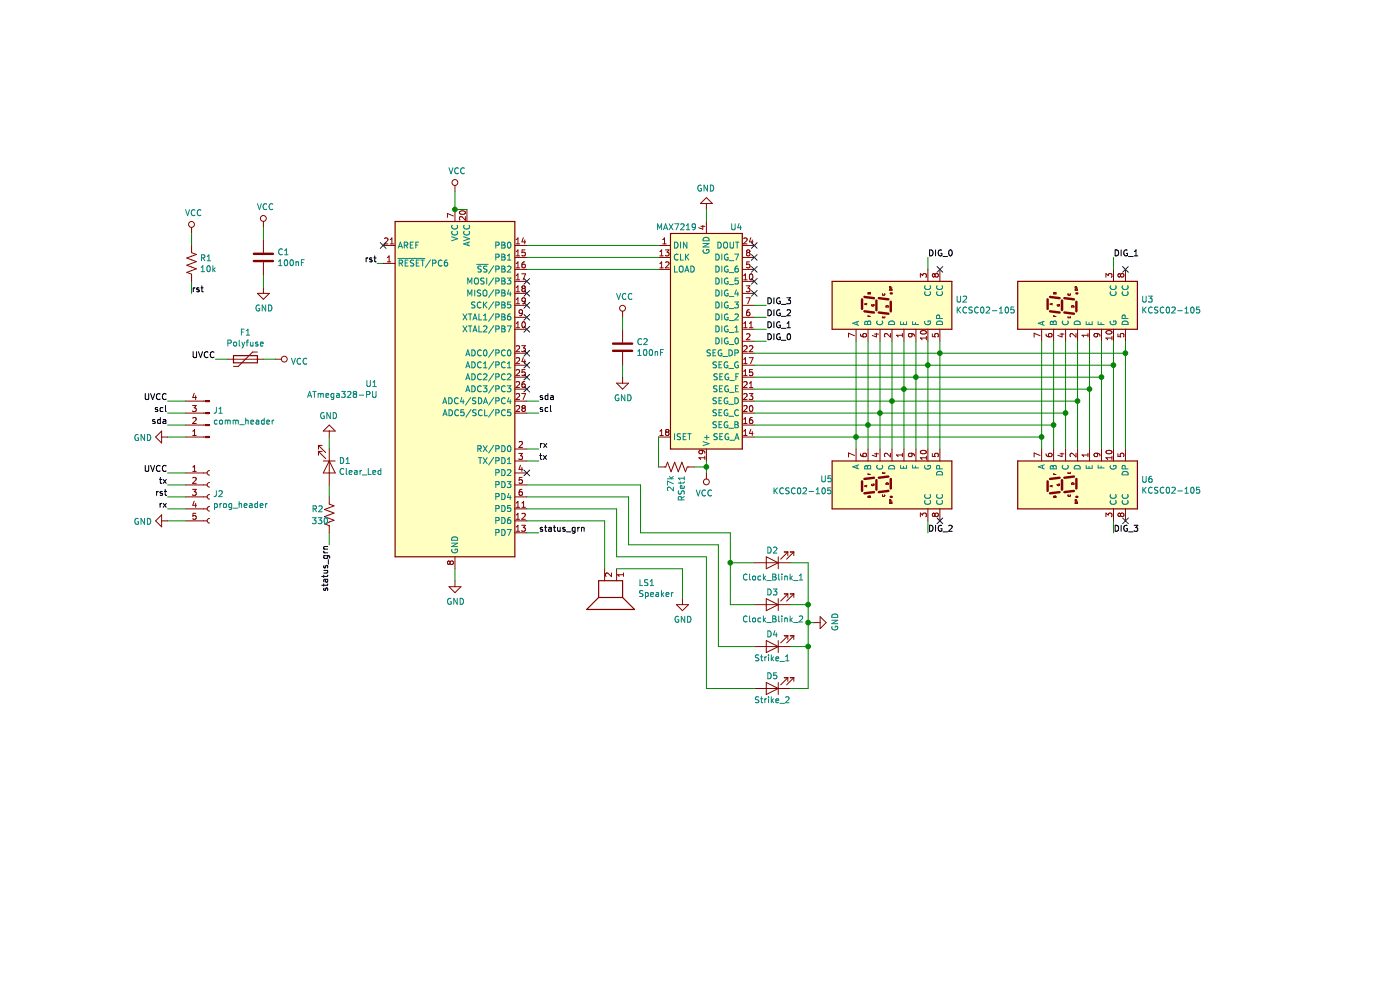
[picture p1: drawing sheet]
EESchema Schematic File Version 4
LIBS:Timer-cache
EELAYER 29 0
EELAYER END
$Descr A4 11693 8268
encoding utf-8
Sheet 1 1
Title ""
Date ""
Rev ""
Comp ""
Comment1 ""
Comment2 ""
Comment3 ""
Comment4 ""
$EndDescr
$Comp
L MCU_Microchip_ATmega:ATmega328-PU U1
U 1 1
P 3800 3250
F 0 "U1" H 3156 3296 50  0000 R CNN
F 1 "ATmega328-PU" H 3156 3205 50  0000 R CNN
F 2 "Package_DIP:DIP-28_W7.62mm" H 3800 3250 50  0001 C CIN
F 3 "http://ww1.microchip.com/downloads/en/DeviceDoc/ATmega328_P%20AVR%20MCU%20with%20picoPower%20Technology%20Data%20Sheet%2040001984A.pdf" H 3800 3250 50  0001 C CNN
	1    3800 3250
	1    0    0    -1  
$EndComp
$Comp
L Device:C C1
U 1 1
P 2200 2150
F 0 "C1" H 2315 2196 50  0000 L CNN
F 1 "100nF" H 2315 2105 50  0000 L CNN
F 2 "" H 2238 2000 50  0001 C CNN
F 3 "~" H 2200 2150 50  0001 C CNN
	1    2200 2150
	1    0    0    -1  
$EndComp
Wire Wire Line
	3900 1750 3800 1750
$Comp
L power:VCC #PWR08
U 1 1
P 3800 1600
F 0 "#PWR08" H 3800 1450 50  0001 C CNN
F 1 "VCC" H 3817 1773 50  0000 C CNN
F 2 "" H 3800 1600 50  0001 C CNN
F 3 "" H 3800 1600 50  0001 C CNN
	1    3800 1600
	1    0    0    -1  
$EndComp
$Comp
L power:GND #PWR09
U 1 1
P 3800 4850
F 0 "#PWR09" H 3800 4600 50  0001 C CNN
F 1 "GND" H 3805 4677 50  0000 C CNN
F 2 "" H 3800 4850 50  0001 C CNN
F 3 "" H 3800 4850 50  0001 C CNN
	1    3800 4850
	1    0    0    -1  
$EndComp
Wire Wire Line
	3800 1750 3800 1600
Connection ~ 3800 1750
$Comp
L power:VCC #PWR06
U 1 1
P 2200 1900
F 0 "#PWR06" H 2200 1750 50  0001 C CNN
F 1 "VCC" H 2217 2073 50  0000 C CNN
F 2 "" H 2200 1900 50  0001 C CNN
F 3 "" H 2200 1900 50  0001 C CNN
	1    2200 1900
	1    0    0    -1  
$EndComp
Wire Wire Line
	3800 4850 3800 4750
$Comp
L power:GND #PWR07
U 1 1
P 2200 2400
F 0 "#PWR07" H 2200 2150 50  0001 C CNN
F 1 "GND" H 2205 2227 50  0000 C CNN
F 2 "" H 2200 2400 50  0001 C CNN
F 3 "" H 2200 2400 50  0001 C CNN
	1    2200 2400
	1    0    0    -1  
$EndComp
Wire Wire Line
	2200 2400 2200 2300
Wire Wire Line
	2200 2000 2200 1900
$Comp
L power:VCC #PWR05
U 1 1
P 1600 1950
F 0 "#PWR05" H 1600 1800 50  0001 C CNN
F 1 "VCC" H 1617 2123 50  0000 C CNN
F 2 "" H 1600 1950 50  0001 C CNN
F 3 "" H 1600 1950 50  0001 C CNN
	1    1600 1950
	1    0    0    -1  
$EndComp
Wire Wire Line
	1600 2050 1600 1950
Wire Wire Line
	1600 2350 1600 2450
Text Label 1600 2450 0    50   ~ 0
rst
Wire Wire Line
	3200 2200 3150 2200
Text Label 3150 2200 2    50   ~ 0
rst
$Comp
L Connector:Conn_01x05_Female J2
U 1 1
P 1750 4150
F 0 "J2" H 1778 4176 50  0000 L CNN
F 1 "prog_header" H 1778 4085 50  0000 L CNN
F 2 "" H 1750 4150 50  0001 C CNN
F 3 "~" H 1750 4150 50  0001 C CNN
	1    1750 4150
	1    0    0    -1  
$EndComp
$Comp
L Connector:Conn_01x04_Male J1
U 1 1
P 1750 3550
F 0 "J1" H 1722 3432 50  0000 R CNN
F 1 "comm_header" H 1722 3523 50  0000 R CNN
F 2 "" H 1750 3550 50  0001 C CNN
F 3 "~" H 1750 3550 50  0001 C CNN
	1    1750 3550
	-1   0    0    1   
$EndComp
$Comp
L power:VCC #PWR01
U 1 1
P 2300 3000
F 0 "#PWR01" H 2300 2850 50  0001 C CNN
F 1 "VCC" V 2318 3127 50  0000 L CNN
F 2 "" H 2300 3000 50  0001 C CNN
F 3 "" H 2300 3000 50  0001 C CNN
	1    2300 3000
	0    1    1    0   
$EndComp
$Comp
L power:GND #PWR02
U 1 1
P 1400 3650
F 0 "#PWR02" H 1400 3400 50  0001 C CNN
F 1 "GND" V 1405 3522 50  0000 R CNN
F 2 "" H 1400 3650 50  0001 C CNN
F 3 "" H 1400 3650 50  0001 C CNN
	1    1400 3650
	0    1    1    0   
$EndComp
$Comp
L power:GND #PWR04
U 1 1
P 1400 4350
F 0 "#PWR04" H 1400 4100 50  0001 C CNN
F 1 "GND" V 1405 4222 50  0000 R CNN
F 2 "" H 1400 4350 50  0001 C CNN
F 3 "" H 1400 4350 50  0001 C CNN
	1    1400 4350
	0    1    1    0   
$EndComp
Wire Wire Line
	1550 4150 1400 4150
Wire Wire Line
	1550 3950 1400 3950
Wire Wire Line
	1400 4350 1550 4350
Wire Wire Line
	1550 3650 1400 3650
Wire Wire Line
	1400 3350 1550 3350
Text Label 1400 4150 2    50   ~ 0
rst
Wire Wire Line
	4400 3450 4500 3450
Text Label 4500 3450 0    50   ~ 0
scl
Wire Wire Line
	4400 3750 4500 3750
Text Label 4500 3850 0    50   ~ 0
tx
Text Label 4500 3750 0    50   ~ 0
rx
Wire Wire Line
	4500 3850 4400 3850
Wire Wire Line
	1550 3450 1400 3450
Wire Wire Line
	1400 3550 1550 3550
Wire Wire Line
	1550 4050 1400 4050
Wire Wire Line
	1400 4250 1550 4250
Text Label 1400 3550 2    50   ~ 0
sda
Text Label 1400 3450 2    50   ~ 0
scl
Text Label 1400 4250 2    50   ~ 0
rx
Text Label 1400 4050 2    50   ~ 0
tx
$Comp
L Device:R_US R1
U 1 1
P 1600 2200
F 0 "R1" H 1668 2246 50  0000 L CNN
F 1 "10k" H 1668 2155 50  0000 L CNN
F 2 "" V 1640 2190 50  0001 C CNN
F 3 "~" H 1600 2200 50  0001 C CNN
	1    1600 2200
	1    0    0    -1  
$EndComp
NoConn ~ 3200 2050
Wire Wire Line
	4400 3350 4500 3350
Text Label 4500 3350 0    50   ~ 0
sda
$Comp
L power:GND #PWR011
U 1 1
P 2750 3650
F 0 "#PWR011" H 2750 3400 50  0001 C CNN
F 1 "GND" H 2755 3477 50  0000 C CNN
F 2 "" H 2750 3650 50  0001 C CNN
F 3 "" H 2750 3650 50  0001 C CNN
	1    2750 3650
	-1   0    0    1   
$EndComp
Wire Wire Line
	2750 3650 2750 3750
Wire Wire Line
	2750 4450 2750 4550
Wire Wire Line
	4400 4450 4500 4450
Text Label 4500 4450 0    50   ~ 0
status_grn
Text Label 2750 4550 3    50   ~ 0
status_grn
NoConn ~ 4400 2350
NoConn ~ 4400 2450
NoConn ~ 4400 2550
NoConn ~ 4400 2650
NoConn ~ 4400 2750
NoConn ~ 4400 2950
NoConn ~ 4400 3050
NoConn ~ 4400 3150
NoConn ~ 4400 3250
$Comp
L Device:R_US R2
U 1 1
P 2750 4300
F 0 "R2" H 2600 4350 50  0000 L CNN
F 1 "330" H 2600 4250 50  0000 L CNN
F 2 "" V 2790 4290 50  0001 C CNN
F 3 "~" H 2750 4300 50  0001 C CNN
	1    2750 4300
	1    0    0    -1  
$EndComp
$Comp
L Driver_LED:MAX7219 U?
U 1 1
P 5900 2850
AR Path="/5F832F87/5F837614" Ref="U?"  Part="1" 
AR Path="/5F837614" Ref="U4"  Part="1" 
F 0 "U4" H 6150 1900 50  0000 C CNN
F 1 "MAX7219" H 5650 1900 50  0000 C CNN
F 2 "" H 5850 2900 50  0001 C CNN
F 3 "https://datasheets.maximintegrated.com/en/ds/MAX7219-MAX7221.pdf" H 5950 2700 50  0001 C CNN
	1    5900 2850
	1    0    0    1   
$EndComp
$Comp
L Device:R_US RSet?
U 1 1
P 5650 3900
AR Path="/5F832F87/5F83761A" Ref="RSet?"  Part="1" 
AR Path="/5F83761A" Ref="RSet1"  Part="1" 
F 0 "RSet1" H 5718 3946 50  0000 L CNN
F 1 "27k" H 5718 3855 50  0000 L CNN
F 2 "" V 5690 3890 50  0001 C CNN
F 3 "~" H 5650 3900 50  0001 C CNN
	1    5650 3900
	0    1    1    0   
$EndComp
Wire Wire Line
	4400 2050 5500 2050
Wire Wire Line
	5500 2150 4400 2150
Wire Wire Line
	4400 2250 5500 2250
$Comp
L power:VCC #PWR?
U 1 1
P 5900 3950
AR Path="/5F832F87/5F837623" Ref="#PWR?"  Part="1" 
AR Path="/5F837623" Ref="#PWR014"  Part="1" 
F 0 "#PWR014" H 5900 3800 50  0001 C CNN
F 1 "VCC" H 5917 4123 50  0000 C CNN
F 2 "" H 5900 3950 50  0001 C CNN
F 3 "" H 5900 3950 50  0001 C CNN
	1    5900 3950
	-1   0    0    1   
$EndComp
$Comp
L power:GND #PWR?
U 1 1
P 5900 1750
AR Path="/5F832F87/5F837629" Ref="#PWR?"  Part="1" 
AR Path="/5F837629" Ref="#PWR010"  Part="1" 
F 0 "#PWR010" H 5900 1500 50  0001 C CNN
F 1 "GND" H 5905 1577 50  0000 C CNN
F 2 "" H 5900 1750 50  0001 C CNN
F 3 "" H 5900 1750 50  0001 C CNN
	1    5900 1750
	-1   0    0    1   
$EndComp
Wire Wire Line
	5900 1750 5900 1850
Wire Wire Line
	5900 3850 5900 3900
Wire Wire Line
	5500 3900 5500 3650
Wire Wire Line
	5800 3900 5900 3900
Connection ~ 5900 3900
Wire Wire Line
	5900 3900 5900 3950
$Comp
L Device:C C?
U 1 1
P 5200 2900
AR Path="/5F832F87/5F837635" Ref="C?"  Part="1" 
AR Path="/5F837635" Ref="C2"  Part="1" 
F 0 "C2" H 5315 2946 50  0000 L CNN
F 1 "100nF" H 5315 2855 50  0000 L CNN
F 2 "" H 5238 2750 50  0001 C CNN
F 3 "~" H 5200 2900 50  0001 C CNN
	1    5200 2900
	1    0    0    -1  
$EndComp
$Comp
L power:VCC #PWR?
U 1 1
P 5200 2650
AR Path="/5F832F87/5F83763B" Ref="#PWR?"  Part="1" 
AR Path="/5F83763B" Ref="#PWR012"  Part="1" 
F 0 "#PWR012" H 5200 2500 50  0001 C CNN
F 1 "VCC" H 5217 2823 50  0000 C CNN
F 2 "" H 5200 2650 50  0001 C CNN
F 3 "" H 5200 2650 50  0001 C CNN
	1    5200 2650
	1    0    0    -1  
$EndComp
$Comp
L power:GND #PWR?
U 1 1
P 5200 3150
AR Path="/5F832F87/5F837641" Ref="#PWR?"  Part="1" 
AR Path="/5F837641" Ref="#PWR013"  Part="1" 
F 0 "#PWR013" H 5200 2900 50  0001 C CNN
F 1 "GND" H 5205 2977 50  0000 C CNN
F 2 "" H 5200 3150 50  0001 C CNN
F 3 "" H 5200 3150 50  0001 C CNN
	1    5200 3150
	1    0    0    -1  
$EndComp
Wire Wire Line
	5200 3150 5200 3050
Wire Wire Line
	5200 2650 5200 2750
$Comp
L Display_Character:KCSC02-105 U?
U 1 1
P 7450 4050
AR Path="/5F832F87/5F837649" Ref="U?"  Part="1" 
AR Path="/5F837649" Ref="U5"  Part="1" 
F 0 "U5" V 7400 4650 50  0000 R CNN
F 1 "KCSC02-105" V 7500 5050 50  0000 R CNN
F 2 "Display_7Segment:KCSC02-105" H 7450 3450 50  0001 C CNN
F 3 "http://www.kingbright.com/attachments/file/psearch/000/00/00/KCSC02-105(Ver.9A).pdf" H 6950 4525 50  0001 L CNN
	1    7450 4050
	0    -1   1    0   
$EndComp
$Comp
L Display_Character:KCSC02-105 U?
U 1 1
P 9000 4050
AR Path="/5F832F87/5F83764F" Ref="U?"  Part="1" 
AR Path="/5F83764F" Ref="U6"  Part="1" 
F 0 "U6" V 8954 3520 50  0000 R CNN
F 1 "KCSC02-105" V 9045 3520 50  0000 R CNN
F 2 "Display_7Segment:KCSC02-105" H 9000 3450 50  0001 C CNN
F 3 "http://www.kingbright.com/attachments/file/psearch/000/00/00/KCSC02-105(Ver.9A).pdf" H 8500 4525 50  0001 L CNN
	1    9000 4050
	0    -1   1    0   
$EndComp
$Comp
L Display_Character:KCSC02-105 U?
U 1 1
P 7450 2550
AR Path="/5F832F87/5F837655" Ref="U?"  Part="1" 
AR Path="/5F837655" Ref="U2"  Part="1" 
F 0 "U2" V 7496 2020 50  0000 R CNN
F 1 "KCSC02-105" V 7405 2020 50  0000 R CNN
F 2 "Display_7Segment:KCSC02-105" H 7450 1950 50  0001 C CNN
F 3 "http://www.kingbright.com/attachments/file/psearch/000/00/00/KCSC02-105(Ver.9A).pdf" H 6950 3025 50  0001 L CNN
	1    7450 2550
	0    -1   -1   0   
$EndComp
$Comp
L Display_Character:KCSC02-105 U?
U 1 1
P 9000 2550
AR Path="/5F832F87/5F83765B" Ref="U?"  Part="1" 
AR Path="/5F83765B" Ref="U3"  Part="1" 
F 0 "U3" V 9046 2020 50  0000 R CNN
F 1 "KCSC02-105" V 8955 2020 50  0000 R CNN
F 2 "Display_7Segment:KCSC02-105" H 9000 1950 50  0001 C CNN
F 3 "http://www.kingbright.com/attachments/file/psearch/000/00/00/KCSC02-105(Ver.9A).pdf" H 8500 3025 50  0001 L CNN
	1    9000 2550
	0    -1   -1   0   
$EndComp
Wire Wire Line
	7250 3750 7250 3550
Wire Wire Line
	7350 2850 7350 3450
Wire Wire Line
	7450 2850 7450 3350
Wire Wire Line
	7550 3750 7550 3250
Wire Wire Line
	7650 2850 7650 3150
Wire Wire Line
	8700 2850 8700 3650
Wire Wire Line
	8800 3750 8800 3550
Wire Wire Line
	8900 2850 8900 3450
Wire Wire Line
	9000 2850 9000 3350
Wire Wire Line
	9100 3750 9100 3250
Wire Wire Line
	9200 2850 9200 3150
Wire Wire Line
	9300 2850 9300 3050
Wire Wire Line
	9400 3750 9400 2950
Wire Wire Line
	7750 2850 7750 3050
Wire Wire Line
	7850 3750 7850 2950
Wire Wire Line
	6300 3650 7150 3650
Connection ~ 7150 3650
Wire Wire Line
	7150 3650 7150 3750
Wire Wire Line
	7150 2850 7150 3650
Connection ~ 8700 3650
Wire Wire Line
	8700 3650 8700 3750
Connection ~ 8800 3550
Wire Wire Line
	8800 3550 8800 2850
Connection ~ 7250 3550
Wire Wire Line
	7250 3550 7250 2850
Wire Wire Line
	7250 3550 6300 3550
Wire Wire Line
	6300 3450 7350 3450
Connection ~ 7350 3450
Wire Wire Line
	7350 3450 7350 3750
Connection ~ 8900 3450
Wire Wire Line
	8900 3450 8900 3750
Wire Wire Line
	6300 3350 7450 3350
Connection ~ 7450 3350
Wire Wire Line
	7450 3350 7450 3750
Connection ~ 9000 3350
Wire Wire Line
	9000 3350 9000 3750
Connection ~ 9100 3250
Wire Wire Line
	9100 3250 9100 2850
Connection ~ 7550 3250
Wire Wire Line
	7550 3250 7550 2850
Wire Wire Line
	7550 3250 6300 3250
Wire Wire Line
	6300 3150 7650 3150
Connection ~ 7650 3150
Wire Wire Line
	7650 3150 7650 3750
Wire Wire Line
	7650 3150 9200 3150
Connection ~ 9200 3150
Wire Wire Line
	9200 3150 9200 3750
Wire Wire Line
	9300 3050 7750 3050
Connection ~ 9300 3050
Wire Wire Line
	9300 3050 9300 3750
Connection ~ 7750 3050
Wire Wire Line
	7750 3050 7750 3750
Wire Wire Line
	7750 3050 6300 3050
Wire Wire Line
	6300 2950 7850 2950
Connection ~ 7850 2950
Wire Wire Line
	7850 2950 7850 2850
Wire Wire Line
	7850 2950 9400 2950
Connection ~ 9400 2950
Wire Wire Line
	9400 2950 9400 2850
Wire Wire Line
	6400 2850 6300 2850
Wire Wire Line
	6400 2750 6300 2750
Wire Wire Line
	6400 2650 6300 2650
Wire Wire Line
	6400 2550 6300 2550
Text Label 6400 2850 0    50   ~ 0
DIG_0
Text Label 6400 2750 0    50   ~ 0
DIG_1
Text Label 6400 2650 0    50   ~ 0
DIG_2
Text Label 6400 2550 0    50   ~ 0
DIG_3
Wire Wire Line
	7750 2250 7750 2150
Wire Wire Line
	9300 2150 9300 2250
Text Label 7750 2150 0    50   ~ 0
DIG_0
Text Label 9300 2150 0    50   ~ 0
DIG_1
NoConn ~ 9400 2250
NoConn ~ 7850 2250
NoConn ~ 6300 2050
NoConn ~ 6300 2150
NoConn ~ 6300 2250
Wire Wire Line
	7150 3650 8700 3650
Wire Wire Line
	7450 3350 9000 3350
Wire Wire Line
	7550 3250 9100 3250
Wire Wire Line
	7250 3550 8800 3550
Wire Wire Line
	7350 3450 8900 3450
Wire Wire Line
	7750 4450 7750 4350
Wire Wire Line
	9300 4450 9300 4350
Text Label 7750 4450 0    50   ~ 0
DIG_2
Text Label 9300 4450 0    50   ~ 0
DIG_3
NoConn ~ 9400 4350
NoConn ~ 7850 4350
NoConn ~ 6300 2450
NoConn ~ 6300 2350
$Comp
L Device:LED D5
U 1 1
P 6450 5750
F 0 "D5" H 6450 5650 50  0000 C CNN
F 1 "Strike_2" H 6450 5850 50  0000 C CNN
F 2 "" H 6450 5750 50  0001 C CNN
F 3 "~" H 6450 5750 50  0001 C CNN
	1    6450 5750
	-1   0    0    1   
$EndComp
$Comp
L Device:Speaker LS1
U 1 1
P 5150 4950
F 0 "LS1" V 5067 5130 50  0000 L CNN
F 1 "Speaker" V 5158 5130 50  0000 L CNN
F 2 "" H 5150 4750 50  0001 C CNN
F 3 "~" H 5140 4900 50  0001 C CNN
	1    5150 4950
	0    1    1    0   
$EndComp
$Comp
L Device:LED D4
U 1 1
P 6450 5400
F 0 "D4" H 6450 5300 50  0000 C CNN
F 1 "Strike_1" H 6450 5500 50  0000 C CNN
F 2 "" H 6450 5400 50  0001 C CNN
F 3 "~" H 6450 5400 50  0001 C CNN
	1    6450 5400
	-1   0    0    1   
$EndComp
$Comp
L Device:LED D3
U 1 1
P 6450 5050
F 0 "D3" H 6450 4950 50  0000 C CNN
F 1 "Clock_Blink_2" H 6443 5175 50  0000 C CNN
F 2 "" H 6450 5050 50  0001 C CNN
F 3 "~" H 6450 5050 50  0001 C CNN
	1    6450 5050
	-1   0    0    1   
$EndComp
$Comp
L Device:LED D2
U 1 1
P 6450 4700
F 0 "D2" H 6450 4600 50  0000 C CNN
F 1 "Clock_Blink_1" H 6443 4825 50  0000 C CNN
F 2 "" H 6450 4700 50  0001 C CNN
F 3 "~" H 6450 4700 50  0001 C CNN
	1    6450 4700
	-1   0    0    1   
$EndComp
$Comp
L Device:LED D1
U 1 1
P 2750 3900
F 0 "D1" V 2697 3978 50  0000 L CNN
F 1 "Clear_Led" V 2788 3978 50  0000 L CNN
F 2 "" H 2750 3900 50  0001 C CNN
F 3 "~" H 2750 3900 50  0001 C CNN
	1    2750 3900
	0    1    1    0   
$EndComp
Wire Wire Line
	2750 4150 2750 4050
Wire Wire Line
	4400 4350 5050 4350
$Comp
L power:GND #PWR015
U 1 1
P 5700 5000
F 0 "#PWR015" H 5700 4750 50  0001 C CNN
F 1 "GND" H 5705 4827 50  0000 C CNN
F 2 "" H 5700 5000 50  0001 C CNN
F 3 "" H 5700 5000 50  0001 C CNN
	1    5700 5000
	1    0    0    -1  
$EndComp
Wire Wire Line
	5150 4750 5700 4750
Wire Wire Line
	5700 4750 5700 5000
Wire Wire Line
	5050 4350 5050 4750
$Comp
L power:GND #PWR016
U 1 1
P 6800 5200
F 0 "#PWR016" H 6800 4950 50  0001 C CNN
F 1 "GND" H 6805 5027 50  0000 C CNN
F 2 "" H 6800 5200 50  0001 C CNN
F 3 "" H 6800 5200 50  0001 C CNN
	1    6800 5200
	0    -1   -1   0   
$EndComp
Wire Wire Line
	6600 4700 6750 4700
Wire Wire Line
	6750 4700 6750 5050
Wire Wire Line
	6750 5200 6800 5200
Wire Wire Line
	6600 5750 6750 5750
Wire Wire Line
	6750 5750 6750 5400
Connection ~ 6750 5200
Wire Wire Line
	6600 5400 6750 5400
Connection ~ 6750 5400
Wire Wire Line
	6750 5400 6750 5200
Wire Wire Line
	6600 5050 6750 5050
Connection ~ 6750 5050
Wire Wire Line
	6750 5050 6750 5200
Wire Wire Line
	4400 4250 5150 4250
Wire Wire Line
	5150 4250 5150 4650
Wire Wire Line
	5150 4650 5900 4650
Wire Wire Line
	5900 4650 5900 5750
Wire Wire Line
	5900 5750 6300 5750
Wire Wire Line
	6300 5400 6000 5400
Wire Wire Line
	6000 5400 6000 4550
Wire Wire Line
	6000 4550 5250 4550
Wire Wire Line
	5250 4550 5250 4150
Wire Wire Line
	5250 4150 4400 4150
Wire Wire Line
	4400 4050 5350 4050
Wire Wire Line
	5350 4050 5350 4450
Wire Wire Line
	5350 4450 6100 4450
Wire Wire Line
	6100 4450 6100 4700
Wire Wire Line
	6100 5050 6300 5050
Wire Wire Line
	6100 4700 6300 4700
Connection ~ 6100 4700
Wire Wire Line
	6100 4700 6100 5050
NoConn ~ 4400 3950
$Comp
L Device:Polyfuse F1
U 1 1
P 2050 3000
F 0 "F1" V 1825 3000 50  0000 C CNN
F 1 "Polyfuse" V 1916 3000 50  0000 C CNN
F 2 "" H 2100 2800 50  0001 L CNN
F 3 "~" H 2050 3000 50  0001 C CNN
	1    2050 3000
	0    1    1    0   
$EndComp
Text Label 1400 3350 2    50   ~ 0
UVCC
Text Label 1400 3950 2    50   ~ 0
UVCC
Text Label 1800 3000 2    50   ~ 0
UVCC
Wire Wire Line
	1800 3000 1900 3000
Wire Wire Line
	2200 3000 2300 3000
$EndSCHEMATC
